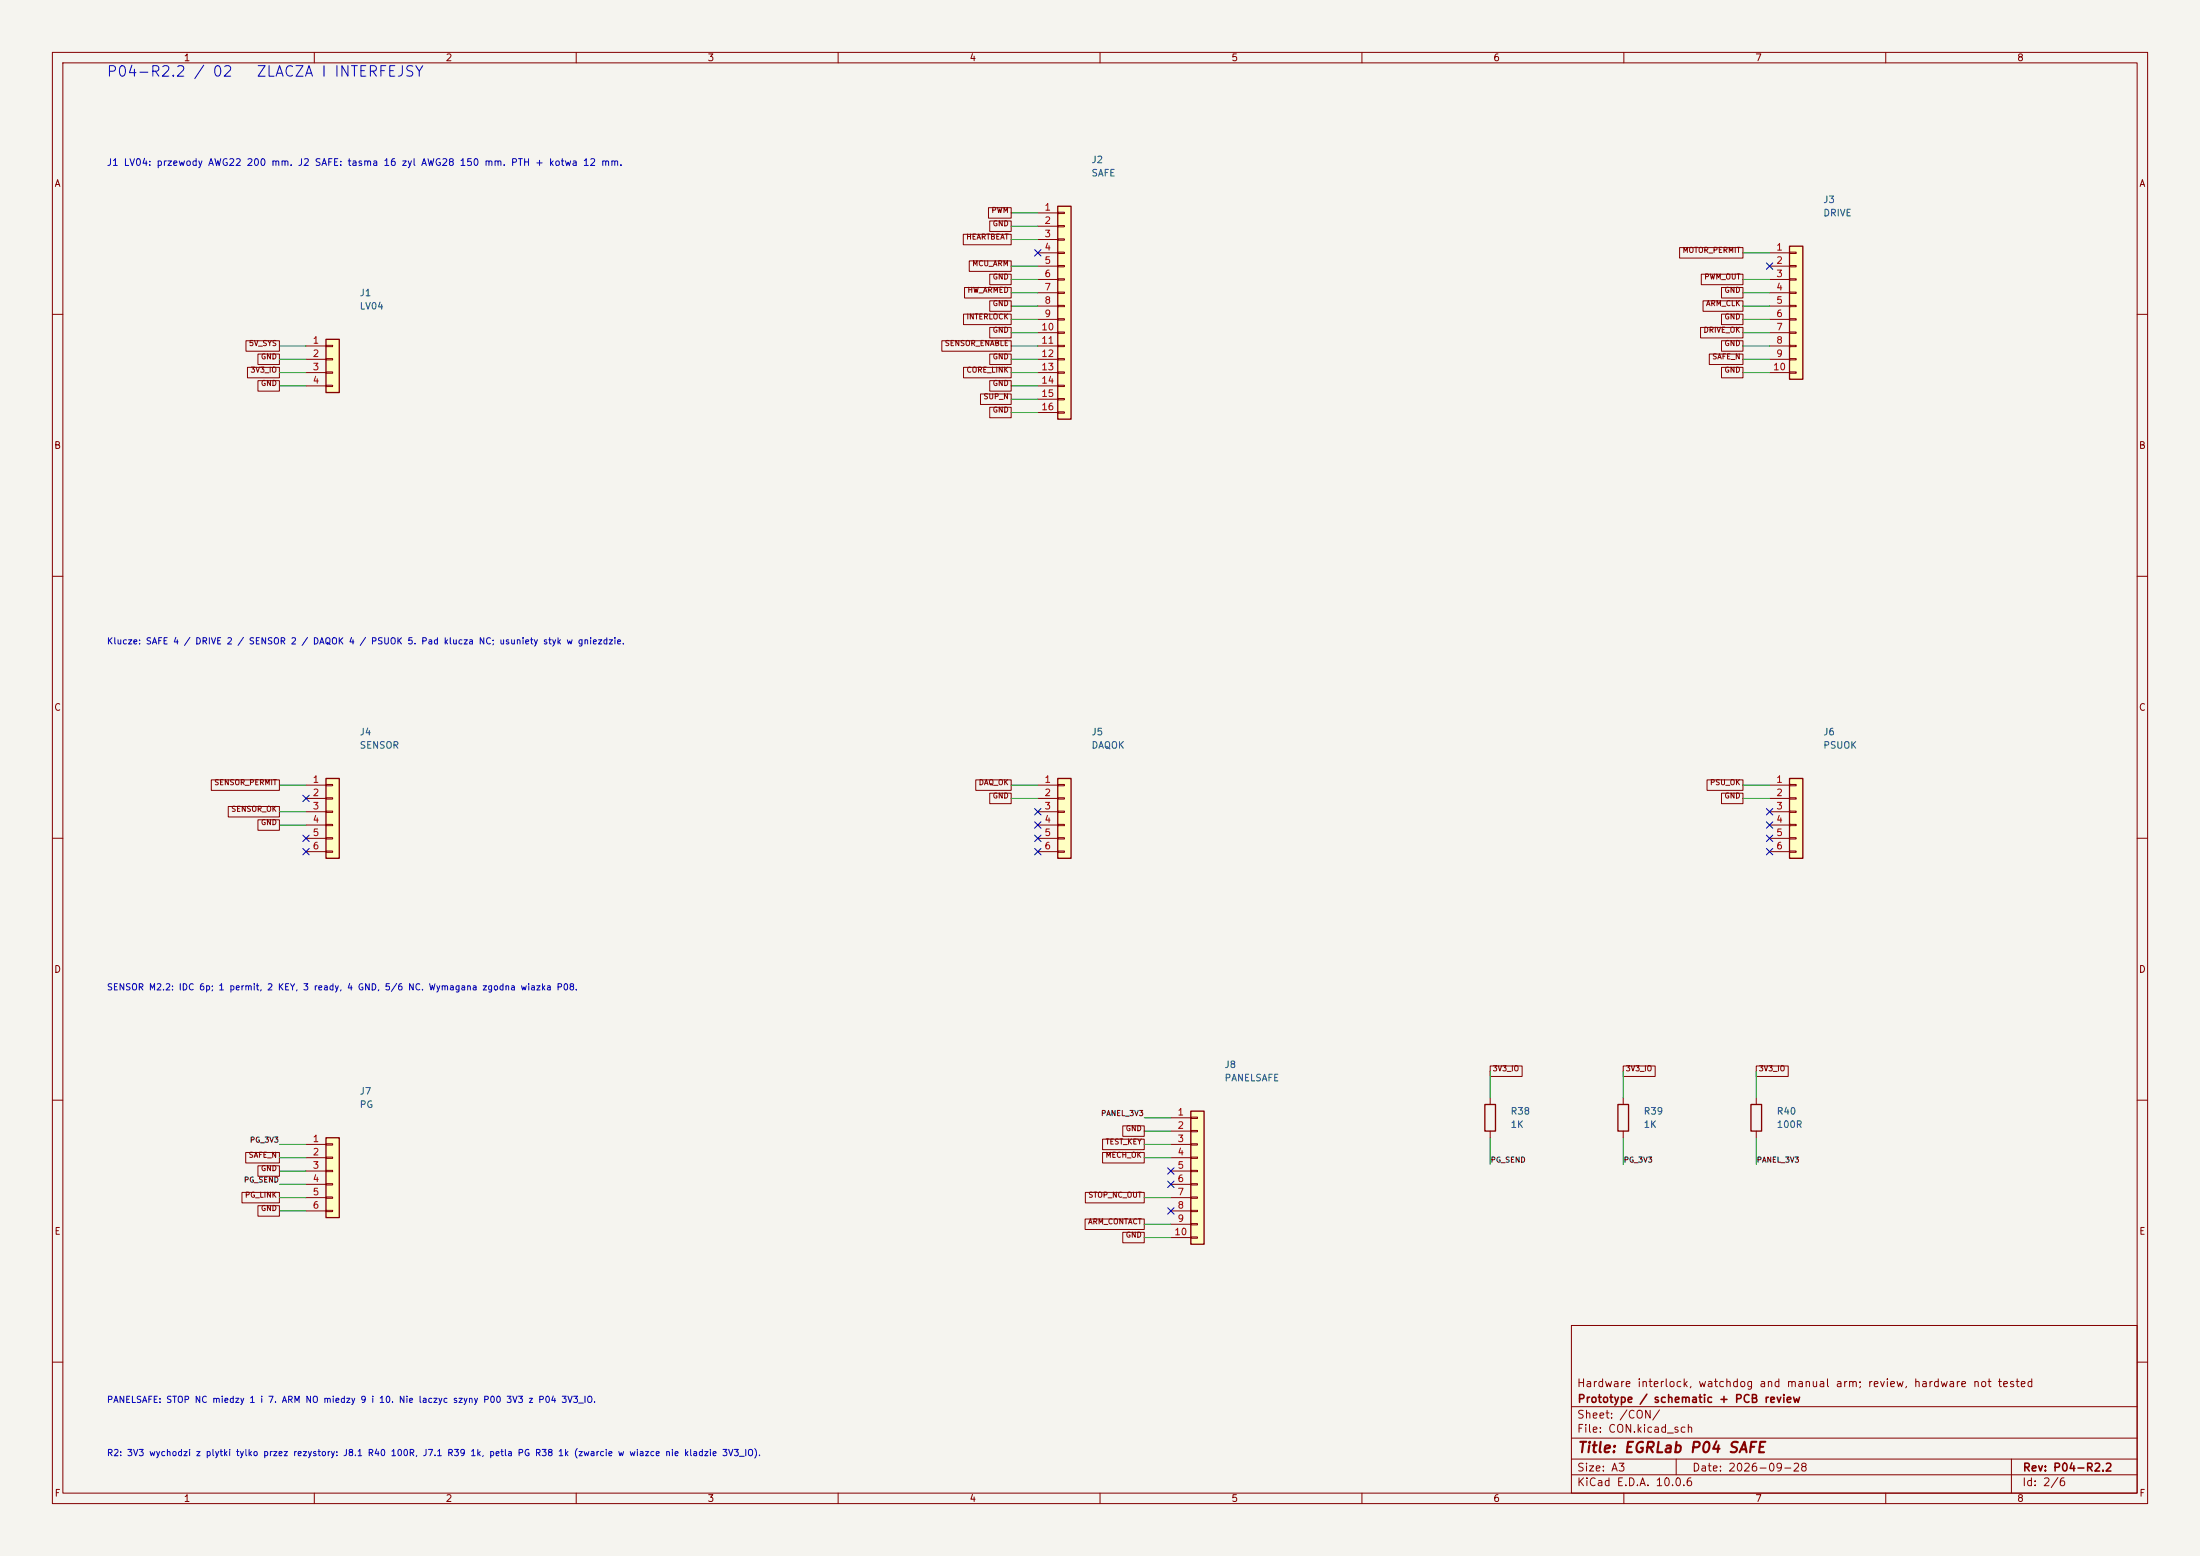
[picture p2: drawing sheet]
(kicad_sch (version 20250114) (generator "eeschema") (paper "A3") (title_block (title "EGRLab P04 SAFE") (date "2026-09-28") (rev "P04-R2.2") (company "Prototype / schematic + PCB review") (comment 1 "Hardware interlock, watchdog and manual arm; review, hardware not tested"))(lib_symbols (symbol "P04:Conn_01x04" (pin_names (offset 1.016) (hide yes)) (exclude_from_sim no) (in_bom yes) (on_board yes) (in_pos_files yes) (duplicate_pin_numbers_are_jumpers no) (symbol "Conn_01x04_1_1" (rectangle (start -1.27 3.81) (end 1.27 -6.35) (stroke (width 0.254) (type default)) (fill (type background))) (rectangle (start -1.27 2.667) (end 0 2.413) (stroke (width 0.1524) (type default)) (fill (type none))) (rectangle (start -1.27 0.127) (end 0 -0.127) (stroke (width 0.1524) (type default)) (fill (type none))) (rectangle (start -1.27 -2.413) (end 0 -2.667) (stroke (width 0.1524) (type default)) (fill (type none))) (rectangle (start -1.27 -4.953) (end 0 -5.207) (stroke (width 0.1524) (type default)) (fill (type none))) (pin passive line (at -5.08 2.54 0) (length 3.81) (name "Pin_1" (effects (font (size 1.27 1.27)))) (number "1" (effects (font (size 1.27 1.27))))) (pin passive line (at -5.08 0 0) (length 3.81) (name "Pin_2" (effects (font (size 1.27 1.27)))) (number "2" (effects (font (size 1.27 1.27))))) (pin passive line (at -5.08 -2.54 0) (length 3.81) (name "Pin_3" (effects (font (size 1.27 1.27)))) (number "3" (effects (font (size 1.27 1.27))))) (pin passive line (at -5.08 -5.08 0) (length 3.81) (name "Pin_4" (effects (font (size 1.27 1.27)))) (number "4" (effects (font (size 1.27 1.27)))))) (embedded_fonts no))(symbol "P04:Conn_01x16" (pin_names (offset 1.016) (hide yes)) (exclude_from_sim no) (in_bom yes) (on_board yes) (in_pos_files yes) (duplicate_pin_numbers_are_jumpers no) (symbol "Conn_01x16_1_1" (rectangle (start -1.27 19.05) (end 1.27 -21.59) (stroke (width 0.254) (type default)) (fill (type background))) (rectangle (start -1.27 17.907) (end 0 17.653) (stroke (width 0.1524) (type default)) (fill (type none))) (rectangle (start -1.27 15.367) (end 0 15.113) (stroke (width 0.1524) (type default)) (fill (type none))) (rectangle (start -1.27 12.827) (end 0 12.573) (stroke (width 0.1524) (type default)) (fill (type none))) (rectangle (start -1.27 10.287) (end 0 10.033) (stroke (width 0.1524) (type default)) (fill (type none))) (rectangle (start -1.27 7.747) (end 0 7.493) (stroke (width 0.1524) (type default)) (fill (type none))) (rectangle (start -1.27 5.207) (end 0 4.953) (stroke (width 0.1524) (type default)) (fill (type none))) (rectangle (start -1.27 2.667) (end 0 2.413) (stroke (width 0.1524) (type default)) (fill (type none))) (rectangle (start -1.27 0.127) (end 0 -0.127) (stroke (width 0.1524) (type default)) (fill (type none))) (rectangle (start -1.27 -2.413) (end 0 -2.667) (stroke (width 0.1524) (type default)) (fill (type none))) (rectangle (start -1.27 -4.953) (end 0 -5.207) (stroke (width 0.1524) (type default)) (fill (type none))) (rectangle (start -1.27 -7.493) (end 0 -7.747) (stroke (width 0.1524) (type default)) (fill (type none))) (rectangle (start -1.27 -10.033) (end 0 -10.287) (stroke (width 0.1524) (type default)) (fill (type none))) (rectangle (start -1.27 -12.573) (end 0 -12.827) (stroke (width 0.1524) (type default)) (fill (type none))) (rectangle (start -1.27 -15.113) (end 0 -15.367) (stroke (width 0.1524) (type default)) (fill (type none))) (rectangle (start -1.27 -17.653) (end 0 -17.907) (stroke (width 0.1524) (type default)) (fill (type none))) (rectangle (start -1.27 -20.193) (end 0 -20.447) (stroke (width 0.1524) (type default)) (fill (type none))) (pin passive line (at -5.08 17.78 0) (length 3.81) (name "Pin_1" (effects (font (size 1.27 1.27)))) (number "1" (effects (font (size 1.27 1.27))))) (pin passive line (at -5.08 15.24 0) (length 3.81) (name "Pin_2" (effects (font (size 1.27 1.27)))) (number "2" (effects (font (size 1.27 1.27))))) (pin passive line (at -5.08 12.7 0) (length 3.81) (name "Pin_3" (effects (font (size 1.27 1.27)))) (number "3" (effects (font (size 1.27 1.27))))) (pin passive line (at -5.08 10.16 0) (length 3.81) (name "Pin_4" (effects (font (size 1.27 1.27)))) (number "4" (effects (font (size 1.27 1.27))))) (pin passive line (at -5.08 7.62 0) (length 3.81) (name "Pin_5" (effects (font (size 1.27 1.27)))) (number "5" (effects (font (size 1.27 1.27))))) (pin passive line (at -5.08 5.08 0) (length 3.81) (name "Pin_6" (effects (font (size 1.27 1.27)))) (number "6" (effects (font (size 1.27 1.27))))) (pin passive line (at -5.08 2.54 0) (length 3.81) (name "Pin_7" (effects (font (size 1.27 1.27)))) (number "7" (effects (font (size 1.27 1.27))))) (pin passive line (at -5.08 0 0) (length 3.81) (name "Pin_8" (effects (font (size 1.27 1.27)))) (number "8" (effects (font (size 1.27 1.27))))) (pin passive line (at -5.08 -2.54 0) (length 3.81) (name "Pin_9" (effects (font (size 1.27 1.27)))) (number "9" (effects (font (size 1.27 1.27))))) (pin passive line (at -5.08 -5.08 0) (length 3.81) (name "Pin_10" (effects (font (size 1.27 1.27)))) (number "10" (effects (font (size 1.27 1.27))))) (pin passive line (at -5.08 -7.62 0) (length 3.81) (name "Pin_11" (effects (font (size 1.27 1.27)))) (number "11" (effects (font (size 1.27 1.27))))) (pin passive line (at -5.08 -10.16 0) (length 3.81) (name "Pin_12" (effects (font (size 1.27 1.27)))) (number "12" (effects (font (size 1.27 1.27))))) (pin passive line (at -5.08 -12.7 0) (length 3.81) (name "Pin_13" (effects (font (size 1.27 1.27)))) (number "13" (effects (font (size 1.27 1.27))))) (pin passive line (at -5.08 -15.24 0) (length 3.81) (name "Pin_14" (effects (font (size 1.27 1.27)))) (number "14" (effects (font (size 1.27 1.27))))) (pin passive line (at -5.08 -17.78 0) (length 3.81) (name "Pin_15" (effects (font (size 1.27 1.27)))) (number "15" (effects (font (size 1.27 1.27))))) (pin passive line (at -5.08 -20.32 0) (length 3.81) (name "Pin_16" (effects (font (size 1.27 1.27)))) (number "16" (effects (font (size 1.27 1.27)))))) (embedded_fonts no))(symbol "P04:Conn_01x10" (pin_names (offset 1.016) (hide yes)) (exclude_from_sim no) (in_bom yes) (on_board yes) (in_pos_files yes) (duplicate_pin_numbers_are_jumpers no) (symbol "Conn_01x10_1_1" (rectangle (start -1.27 11.43) (end 1.27 -13.97) (stroke (width 0.254) (type default)) (fill (type background))) (rectangle (start -1.27 10.287) (end 0 10.033) (stroke (width 0.1524) (type default)) (fill (type none))) (rectangle (start -1.27 7.747) (end 0 7.493) (stroke (width 0.1524) (type default)) (fill (type none))) (rectangle (start -1.27 5.207) (end 0 4.953) (stroke (width 0.1524) (type default)) (fill (type none))) (rectangle (start -1.27 2.667) (end 0 2.413) (stroke (width 0.1524) (type default)) (fill (type none))) (rectangle (start -1.27 0.127) (end 0 -0.127) (stroke (width 0.1524) (type default)) (fill (type none))) (rectangle (start -1.27 -2.413) (end 0 -2.667) (stroke (width 0.1524) (type default)) (fill (type none))) (rectangle (start -1.27 -4.953) (end 0 -5.207) (stroke (width 0.1524) (type default)) (fill (type none))) (rectangle (start -1.27 -7.493) (end 0 -7.747) (stroke (width 0.1524) (type default)) (fill (type none))) (rectangle (start -1.27 -10.033) (end 0 -10.287) (stroke (width 0.1524) (type default)) (fill (type none))) (rectangle (start -1.27 -12.573) (end 0 -12.827) (stroke (width 0.1524) (type default)) (fill (type none))) (pin passive line (at -5.08 10.16 0) (length 3.81) (name "Pin_1" (effects (font (size 1.27 1.27)))) (number "1" (effects (font (size 1.27 1.27))))) (pin passive line (at -5.08 7.62 0) (length 3.81) (name "Pin_2" (effects (font (size 1.27 1.27)))) (number "2" (effects (font (size 1.27 1.27))))) (pin passive line (at -5.08 5.08 0) (length 3.81) (name "Pin_3" (effects (font (size 1.27 1.27)))) (number "3" (effects (font (size 1.27 1.27))))) (pin passive line (at -5.08 2.54 0) (length 3.81) (name "Pin_4" (effects (font (size 1.27 1.27)))) (number "4" (effects (font (size 1.27 1.27))))) (pin passive line (at -5.08 0 0) (length 3.81) (name "Pin_5" (effects (font (size 1.27 1.27)))) (number "5" (effects (font (size 1.27 1.27))))) (pin passive line (at -5.08 -2.54 0) (length 3.81) (name "Pin_6" (effects (font (size 1.27 1.27)))) (number "6" (effects (font (size 1.27 1.27))))) (pin passive line (at -5.08 -5.08 0) (length 3.81) (name "Pin_7" (effects (font (size 1.27 1.27)))) (number "7" (effects (font (size 1.27 1.27))))) (pin passive line (at -5.08 -7.62 0) (length 3.81) (name "Pin_8" (effects (font (size 1.27 1.27)))) (number "8" (effects (font (size 1.27 1.27))))) (pin passive line (at -5.08 -10.16 0) (length 3.81) (name "Pin_9" (effects (font (size 1.27 1.27)))) (number "9" (effects (font (size 1.27 1.27))))) (pin passive line (at -5.08 -12.7 0) (length 3.81) (name "Pin_10" (effects (font (size 1.27 1.27)))) (number "10" (effects (font (size 1.27 1.27)))))) (embedded_fonts no))(symbol "P04:Conn_01x06" (pin_names (offset 1.016) (hide yes)) (exclude_from_sim no) (in_bom yes) (on_board yes) (in_pos_files yes) (duplicate_pin_numbers_are_jumpers no) (symbol "Conn_01x06_1_1" (rectangle (start -1.27 6.35) (end 1.27 -8.89) (stroke (width 0.254) (type default)) (fill (type background))) (rectangle (start -1.27 5.207) (end 0 4.953) (stroke (width 0.1524) (type default)) (fill (type none))) (rectangle (start -1.27 2.667) (end 0 2.413) (stroke (width 0.1524) (type default)) (fill (type none))) (rectangle (start -1.27 0.127) (end 0 -0.127) (stroke (width 0.1524) (type default)) (fill (type none))) (rectangle (start -1.27 -2.413) (end 0 -2.667) (stroke (width 0.1524) (type default)) (fill (type none))) (rectangle (start -1.27 -4.953) (end 0 -5.207) (stroke (width 0.1524) (type default)) (fill (type none))) (rectangle (start -1.27 -7.493) (end 0 -7.747) (stroke (width 0.1524) (type default)) (fill (type none))) (pin passive line (at -5.08 5.08 0) (length 3.81) (name "Pin_1" (effects (font (size 1.27 1.27)))) (number "1" (effects (font (size 1.27 1.27))))) (pin passive line (at -5.08 2.54 0) (length 3.81) (name "Pin_2" (effects (font (size 1.27 1.27)))) (number "2" (effects (font (size 1.27 1.27))))) (pin passive line (at -5.08 0 0) (length 3.81) (name "Pin_3" (effects (font (size 1.27 1.27)))) (number "3" (effects (font (size 1.27 1.27))))) (pin passive line (at -5.08 -2.54 0) (length 3.81) (name "Pin_4" (effects (font (size 1.27 1.27)))) (number "4" (effects (font (size 1.27 1.27))))) (pin passive line (at -5.08 -5.08 0) (length 3.81) (name "Pin_5" (effects (font (size 1.27 1.27)))) (number "5" (effects (font (size 1.27 1.27))))) (pin passive line (at -5.08 -7.62 0) (length 3.81) (name "Pin_6" (effects (font (size 1.27 1.27)))) (number "6" (effects (font (size 1.27 1.27)))))) (embedded_fonts no))(symbol "P04:R" (pin_numbers (hide yes)) (pin_names (offset 0)) (exclude_from_sim no) (in_bom yes) (on_board yes) (in_pos_files yes) (duplicate_pin_numbers_are_jumpers no) (symbol "R_0_1" (rectangle (start -1.016 -2.54) (end 1.016 2.54) (stroke (width 0.254) (type default)) (fill (type none)))) (symbol "R_1_1" (pin passive line (at 0 3.81 270) (length 1.27) (name "" (effects (font (size 1.27 1.27)))) (number "1" (effects (font (size 1.27 1.27))))) (pin passive line (at 0 -3.81 90) (length 1.27) (name "" (effects (font (size 1.27 1.27)))) (number "2" (effects (font (size 1.27 1.27)))))) (embedded_fonts no)))(symbol (lib_id "P04:Conn_01x04") (at 63.5 68.58 0) (unit 1) (in_bom yes) (on_board yes) (dnp no) (property "Reference" "J1" (at 68.58 55.88 0) (effects (font (size 1.27 1.27)) (justify left))) (property "Value" "LV04" (at 68.58 58.42 0) (effects (font (size 1.27 1.27)) (justify left)))(property "Footprint" "P04:PTH_LV04_4p_AWG22" (at 63.5 68.58 0) (effects (font (size 1 1)) hide))(property "MPN" "PCB soldered harness" (at 63.5 68.58 0) (effects (font (size 1 1)) hide))(property "BaselineRef" "J_LV04B" (at 63.5 68.58 0) (effects (font (size 1 1)) hide))(property "Datasheet" "" (at 63.5 68.58 0) (effects (font (size 1 1)) hide))(pin "1")(pin "2")(pin "3")(pin "4"))(symbol (lib_id "P04:Conn_01x16") (at 203.2 58.42 0) (unit 1) (in_bom yes) (on_board yes) (dnp no) (property "Reference" "J2" (at 208.28 30.48 0) (effects (font (size 1.27 1.27)) (justify left))) (property "Value" "SAFE" (at 208.28 33.02 0) (effects (font (size 1.27 1.27)) (justify left)))(property "Footprint" "P04:PTH_SAFE_16p_AWG28" (at 203.2 58.42 0) (effects (font (size 1 1)) hide))(property "MPN" "PCB soldered harness" (at 203.2 58.42 0) (effects (font (size 1 1)) hide))(property "BaselineRef" "J_SAFEB" (at 203.2 58.42 0) (effects (font (size 1 1)) hide))(property "Datasheet" "" (at 203.2 58.42 0) (effects (font (size 1 1)) hide))(pin "1")(pin "2")(pin "3")(pin "4")(pin "5")(pin "6")(pin "7")(pin "8")(pin "9")(pin "10")(pin "11")(pin "12")(pin "13")(pin "14")(pin "15")(pin "16"))(symbol (lib_id "P04:Conn_01x10") (at 342.9 58.42 0) (unit 1) (in_bom yes) (on_board yes) (dnp no) (property "Reference" "J3" (at 347.98 38.1 0) (effects (font (size 1.27 1.27)) (justify left))) (property "Value" "DRIVE" (at 347.98 40.64 0) (effects (font (size 1.27 1.27)) (justify left)))(property "Footprint" "P04:IDC_10p_Wurth_Drill1.2" (at 342.9 58.42 0) (effects (font (size 1 1)) hide))(property "MPN" "61201021621" (at 342.9 58.42 0) (effects (font (size 1 1)) hide))(property "BaselineRef" "J_DRIVEA" (at 342.9 58.42 0) (effects (font (size 1 1)) hide))(property "Datasheet" "https://www.we-online.com/components/products/datasheet/61201021621.pdf" (at 342.9 58.42 0) (effects (font (size 1 1)) hide))(pin "1")(pin "2")(pin "3")(pin "4")(pin "5")(pin "6")(pin "7")(pin "8")(pin "9")(pin "10"))(symbol (lib_id "P04:Conn_01x06") (at 63.5 154.94 0) (unit 1) (in_bom yes) (on_board yes) (dnp no) (property "Reference" "J4" (at 68.58 139.7 0) (effects (font (size 1.27 1.27)) (justify left))) (property "Value" "SENSOR" (at 68.58 142.23999999999998 0) (effects (font (size 1.27 1.27)) (justify left)))(property "Footprint" "P04:IDC_6p_Wurth_Drill1.2" (at 63.5 154.94 0) (effects (font (size 1 1)) hide))(property "MPN" "61200621621" (at 63.5 154.94 0) (effects (font (size 1 1)) hide))(property "BaselineRef" "J_SENSORA" (at 63.5 154.94 0) (effects (font (size 1 1)) hide))(property "Datasheet" "https://www.we-online.com/components/products/datasheet/61200621621.pdf" (at 63.5 154.94 0) (effects (font (size 1 1)) hide))(pin "1")(pin "2")(pin "3")(pin "4")(pin "5")(pin "6"))(symbol (lib_id "P04:Conn_01x06") (at 203.2 154.94 0) (unit 1) (in_bom yes) (on_board yes) (dnp no) (property "Reference" "J5" (at 208.28 139.7 0) (effects (font (size 1.27 1.27)) (justify left))) (property "Value" "DAQOK" (at 208.28 142.23999999999998 0) (effects (font (size 1.27 1.27)) (justify left)))(property "Footprint" "P04:IDC_6p_Wurth_Drill1.2" (at 203.2 154.94 0) (effects (font (size 1 1)) hide))(property "MPN" "61200621621" (at 203.2 154.94 0) (effects (font (size 1 1)) hide))(property "BaselineRef" "J_DAQOKA" (at 203.2 154.94 0) (effects (font (size 1 1)) hide))(property "Datasheet" "https://www.we-online.com/components/products/datasheet/61200621621.pdf" (at 203.2 154.94 0) (effects (font (size 1 1)) hide))(pin "1")(pin "2")(pin "3")(pin "4")(pin "5")(pin "6"))(symbol (lib_id "P04:Conn_01x06") (at 342.9 154.94 0) (unit 1) (in_bom yes) (on_board yes) (dnp no) (property "Reference" "J6" (at 347.98 139.7 0) (effects (font (size 1.27 1.27)) (justify left))) (property "Value" "PSUOK" (at 347.98 142.23999999999998 0) (effects (font (size 1.27 1.27)) (justify left)))(property "Footprint" "P04:IDC_6p_Wurth_Drill1.2" (at 342.9 154.94 0) (effects (font (size 1 1)) hide))(property "MPN" "61200621621" (at 342.9 154.94 0) (effects (font (size 1 1)) hide))(property "BaselineRef" "J_PSUOKA" (at 342.9 154.94 0) (effects (font (size 1 1)) hide))(property "Datasheet" "https://www.we-online.com/components/products/datasheet/61200621621.pdf" (at 342.9 154.94 0) (effects (font (size 1 1)) hide))(pin "1")(pin "2")(pin "3")(pin "4")(pin "5")(pin "6"))(symbol (lib_id "P04:Conn_01x06") (at 63.5 223.52 0) (unit 1) (in_bom yes) (on_board yes) (dnp no) (property "Reference" "J7" (at 68.58 208.28 0) (effects (font (size 1.27 1.27)) (justify left))) (property "Value" "PG" (at 68.58 210.82 0) (effects (font (size 1.27 1.27)) (justify left)))(property "Footprint" "Connector_Molex:Molex_Mini-Fit_Jr_5566-06A2_2x03_P4.20mm_Vertical" (at 63.5 223.52 0) (effects (font (size 1 1)) hide))(property "MPN" "39-29-9069" (at 63.5 223.52 0) (effects (font (size 1 1)) hide))(property "BaselineRef" "J_PGA" (at 63.5 223.52 0) (effects (font (size 1 1)) hide))(property "Datasheet" "https://www.molex.com/en-us/products/part-detail/39299069" (at 63.5 223.52 0) (effects (font (size 1 1)) hide))(pin "1")(pin "2")(pin "3")(pin "4")(pin "5")(pin "6"))(symbol (lib_id "P04:Conn_01x10") (at 228.6 223.52 0) (unit 1) (in_bom yes) (on_board yes) (dnp no) (property "Reference" "J8" (at 233.68 203.2 0) (effects (font (size 1.27 1.27)) (justify left))) (property "Value" "PANELSAFE" (at 233.68 205.73999999999998 0) (effects (font (size 1.27 1.27)) (justify left)))(property "Footprint" "Connector_Molex:Molex_Mini-Fit_Jr_5566-10A2_2x05_P4.20mm_Vertical" (at 228.6 223.52 0) (effects (font (size 1 1)) hide))(property "MPN" "39-29-9109" (at 228.6 223.52 0) (effects (font (size 1 1)) hide))(property "BaselineRef" "J_PANELSAFEA" (at 228.6 223.52 0) (effects (font (size 1 1)) hide))(property "Datasheet" "https://www.molex.com/en-us/products/part-detail/39299109" (at 228.6 223.52 0) (effects (font (size 1 1)) hide))(pin "1")(pin "2")(pin "3")(pin "4")(pin "5")(pin "6")(pin "7")(pin "8")(pin "9")(pin "10"))(symbol (lib_id "P04:R") (at 284.48 213.36 0) (unit 1) (in_bom yes) (on_board yes) (dnp no) (property "Reference" "R38" (at 288.29 212.09 0) (effects (font (size 1.27 1.27)) (justify left))) (property "Value" "1K" (at 288.29 214.63 0) (effects (font (size 1.27 1.27)) (justify left)))(property "Footprint" "Resistor_THT:R_Axial_DIN0207_L6.3mm_D2.5mm_P10.16mm_Horizontal" (at 284.48 213.36 0) (effects (font (size 1 1)) hide))(property "MPN" "MFR-25FRF52-1K" (at 284.48 213.36 0) (effects (font (size 1 1)) hide))(property "BaselineRef" "W_SEND" (at 284.48 213.36 0) (effects (font (size 1 1)) hide))(property "Datasheet" "https://yageogroup.com/content/Resource%20Library/Datasheet/YAGEO-MFR_DATASHEET.pdf" (at 284.48 213.36 0) (effects (font (size 1 1)) hide))(pin "1")(pin "2"))(symbol (lib_id "P04:R") (at 309.88 213.36 0) (unit 1) (in_bom yes) (on_board yes) (dnp no) (property "Reference" "R39" (at 313.69 212.09 0) (effects (font (size 1.27 1.27)) (justify left))) (property "Value" "1K" (at 313.69 214.63 0) (effects (font (size 1.27 1.27)) (justify left)))(property "Footprint" "Resistor_THT:R_Axial_DIN0207_L6.3mm_D2.5mm_P10.16mm_Horizontal" (at 309.88 213.36 0) (effects (font (size 1 1)) hide))(property "MPN" "MFR-25FRF52-1K" (at 309.88 213.36 0) (effects (font (size 1 1)) hide))(property "BaselineRef" "ADDED_PG_3V3_LIMIT" (at 309.88 213.36 0) (effects (font (size 1 1)) hide))(property "Datasheet" "https://yageogroup.com/content/Resource%20Library/Datasheet/YAGEO-MFR_DATASHEET.pdf" (at 309.88 213.36 0) (effects (font (size 1 1)) hide))(pin "1")(pin "2"))(symbol (lib_id "P04:R") (at 335.28 213.36 0) (unit 1) (in_bom yes) (on_board yes) (dnp no) (property "Reference" "R40" (at 339.09 212.09 0) (effects (font (size 1.27 1.27)) (justify left))) (property "Value" "100R" (at 339.09 214.63 0) (effects (font (size 1.27 1.27)) (justify left)))(property "Footprint" "Resistor_THT:R_Axial_DIN0207_L6.3mm_D2.5mm_P10.16mm_Horizontal" (at 335.28 213.36 0) (effects (font (size 1 1)) hide))(property "MPN" "MFR-25FRF52-100R" (at 335.28 213.36 0) (effects (font (size 1 1)) hide))(property "BaselineRef" "ADDED_PANEL_3V3_LIMIT" (at 335.28 213.36 0) (effects (font (size 1 1)) hide))(property "Datasheet" "https://yageogroup.com/content/Resource%20Library/Datasheet/YAGEO-MFR_DATASHEET.pdf" (at 335.28 213.36 0) (effects (font (size 1 1)) hide))(pin "1")(pin "2"))(text "J1 LV04: przewody AWG22 200 mm. J2 SAFE: tasma 16 zyl AWG28 150 mm. PTH + kotwa 12 mm." (at 20.32 30.48 0) (effects (font (size 1.3 1.3)) (justify left top)))(text "Klucze: SAFE 4 / DRIVE 2 / SENSOR 2 / DAQOK 4 / PSUOK 5. Pad klucza NC; usuniety styk w gniezdzie." (at 20.32 121.92 0) (effects (font (size 1.2 1.2)) (justify left top)))(text "SENSOR M2.2: IDC 6p; 1 permit, 2 KEY, 3 ready, 4 GND, 5/6 NC. Wymagana zgodna wiazka P08." (at 20.32 187.96 0) (effects (font (size 1.2 1.2)) (justify left top)))(text "PANELSAFE: STOP NC miedzy 1 i 7. ARM NO miedzy 9 i 10. Nie laczyc szyny P00 3V3 z P04 3V3_IO." (at 20.32 266.7 0) (effects (font (size 1.2 1.2)) (justify left top)))(text "R2: 3V3 wychodzi z plytki tylko przez rezystory: J8.1 R40 100R, J7.1 R39 1k, petla PG R38 1k (zwarcie w wiazce nie kladzie 3V3_IO)." (at 20.32 276.86 0) (effects (font (size 1.2 1.2)) (justify left top)))(text "P04-R2.2 / 02   ZLACZA I INTERFEJSY" (at 20.32 12.7 0) (effects (font (size 2 2)) (justify left top)))(wire (pts (xy 58.42 66.04) (xy 53.34 66.04)) (stroke (width 0) (type default)))(global_label "5V_SYS" (shape passive) (at 53.34 66.04 0) (effects (font (size 1 1)) (justify right bottom)))(wire (pts (xy 58.42 68.58) (xy 53.34 68.58)) (stroke (width 0) (type default)))(global_label "GND" (shape passive) (at 53.34 68.58 0) (effects (font (size 1 1)) (justify right bottom)))(wire (pts (xy 58.42 71.12) (xy 53.34 71.12)) (stroke (width 0) (type default)))(global_label "3V3_IO" (shape passive) (at 53.34 71.12 0) (effects (font (size 1 1)) (justify right bottom)))(wire (pts (xy 58.42 73.66) (xy 53.34 73.66)) (stroke (width 0) (type default)))(global_label "GND" (shape passive) (at 53.34 73.66 0) (effects (font (size 1 1)) (justify right bottom)))(wire (pts (xy 198.12 40.64) (xy 193.04 40.64)) (stroke (width 0) (type default)))(global_label "PWM" (shape passive) (at 193.04 40.64 0) (effects (font (size 1 1)) (justify right bottom)))(wire (pts (xy 198.12 43.18) (xy 193.04 43.18)) (stroke (width 0) (type default)))(global_label "GND" (shape passive) (at 193.04 43.18 0) (effects (font (size 1 1)) (justify right bottom)))(wire (pts (xy 198.12 45.72) (xy 193.04 45.72)) (stroke (width 0) (type default)))(global_label "HEARTBEAT" (shape passive) (at 193.04 45.72 0) (effects (font (size 1 1)) (justify right bottom)))(no_connect (at 198.12 48.26))(wire (pts (xy 198.12 50.8) (xy 193.04 50.8)) (stroke (width 0) (type default)))(global_label "MCU_ARM" (shape passive) (at 193.04 50.8 0) (effects (font (size 1 1)) (justify right bottom)))(wire (pts (xy 198.12 53.34) (xy 193.04 53.34)) (stroke (width 0) (type default)))(global_label "GND" (shape passive) (at 193.04 53.34 0) (effects (font (size 1 1)) (justify right bottom)))(wire (pts (xy 198.12 55.88) (xy 193.04 55.88)) (stroke (width 0) (type default)))(global_label "HW_ARMED" (shape passive) (at 193.04 55.88 0) (effects (font (size 1 1)) (justify right bottom)))(wire (pts (xy 198.12 58.42) (xy 193.04 58.42)) (stroke (width 0) (type default)))(global_label "GND" (shape passive) (at 193.04 58.42 0) (effects (font (size 1 1)) (justify right bottom)))(wire (pts (xy 198.12 60.96) (xy 193.04 60.96)) (stroke (width 0) (type default)))(global_label "INTERLOCK" (shape passive) (at 193.04 60.96 0) (effects (font (size 1 1)) (justify right bottom)))(wire (pts (xy 198.12 63.5) (xy 193.04 63.5)) (stroke (width 0) (type default)))(global_label "GND" (shape passive) (at 193.04 63.5 0) (effects (font (size 1 1)) (justify right bottom)))(wire (pts (xy 198.12 66.04) (xy 193.04 66.04)) (stroke (width 0) (type default)))(global_label "SENSOR_ENABLE" (shape passive) (at 193.04 66.04 0) (effects (font (size 1 1)) (justify right bottom)))(wire (pts (xy 198.12 68.58) (xy 193.04 68.58)) (stroke (width 0) (type default)))(global_label "GND" (shape passive) (at 193.04 68.58 0) (effects (font (size 1 1)) (justify right bottom)))(wire (pts (xy 198.12 71.12) (xy 193.04 71.12)) (stroke (width 0) (type default)))(global_label "CORE_LINK" (shape passive) (at 193.04 71.12 0) (effects (font (size 1 1)) (justify right bottom)))(wire (pts (xy 198.12 73.66) (xy 193.04 73.66)) (stroke (width 0) (type default)))(global_label "GND" (shape passive) (at 193.04 73.66 0) (effects (font (size 1 1)) (justify right bottom)))(wire (pts (xy 198.12 76.2) (xy 193.04 76.2)) (stroke (width 0) (type default)))(global_label "SUP_N" (shape passive) (at 193.04 76.2 0) (effects (font (size 1 1)) (justify right bottom)))(wire (pts (xy 198.12 78.74) (xy 193.04 78.74)) (stroke (width 0) (type default)))(global_label "GND" (shape passive) (at 193.04 78.74 0) (effects (font (size 1 1)) (justify right bottom)))(wire (pts (xy 337.82 48.26) (xy 332.74 48.26)) (stroke (width 0) (type default)))(global_label "MOTOR_PERMIT" (shape passive) (at 332.74 48.26 0) (effects (font (size 1 1)) (justify right bottom)))(no_connect (at 337.82 50.8))(wire (pts (xy 337.82 53.34) (xy 332.74 53.34)) (stroke (width 0) (type default)))(global_label "PWM_OUT" (shape passive) (at 332.74 53.34 0) (effects (font (size 1 1)) (justify right bottom)))(wire (pts (xy 337.82 55.88) (xy 332.74 55.88)) (stroke (width 0) (type default)))(global_label "GND" (shape passive) (at 332.74 55.88 0) (effects (font (size 1 1)) (justify right bottom)))(wire (pts (xy 337.82 58.42) (xy 332.74 58.42)) (stroke (width 0) (type default)))(global_label "ARM_CLK" (shape passive) (at 332.74 58.42 0) (effects (font (size 1 1)) (justify right bottom)))(wire (pts (xy 337.82 60.96) (xy 332.74 60.96)) (stroke (width 0) (type default)))(global_label "GND" (shape passive) (at 332.74 60.96 0) (effects (font (size 1 1)) (justify right bottom)))(wire (pts (xy 337.82 63.5) (xy 332.74 63.5)) (stroke (width 0) (type default)))(global_label "DRIVE_OK" (shape passive) (at 332.74 63.5 0) (effects (font (size 1 1)) (justify right bottom)))(wire (pts (xy 337.82 66.04) (xy 332.74 66.04)) (stroke (width 0) (type default)))(global_label "GND" (shape passive) (at 332.74 66.04 0) (effects (font (size 1 1)) (justify right bottom)))(wire (pts (xy 337.82 68.58) (xy 332.74 68.58)) (stroke (width 0) (type default)))(global_label "SAFE_N" (shape passive) (at 332.74 68.58 0) (effects (font (size 1 1)) (justify right bottom)))(wire (pts (xy 337.82 71.12) (xy 332.74 71.12)) (stroke (width 0) (type default)))(global_label "GND" (shape passive) (at 332.74 71.12 0) (effects (font (size 1 1)) (justify right bottom)))(wire (pts (xy 58.42 149.86) (xy 53.34 149.86)) (stroke (width 0) (type default)))(global_label "SENSOR_PERMIT" (shape passive) (at 53.34 149.86 0) (effects (font (size 1 1)) (justify right bottom)))(no_connect (at 58.42 152.4))(wire (pts (xy 58.42 154.94) (xy 53.34 154.94)) (stroke (width 0) (type default)))(global_label "SENSOR_OK" (shape passive) (at 53.34 154.94 0) (effects (font (size 1 1)) (justify right bottom)))(wire (pts (xy 58.42 157.48) (xy 53.34 157.48)) (stroke (width 0) (type default)))(global_label "GND" (shape passive) (at 53.34 157.48 0) (effects (font (size 1 1)) (justify right bottom)))(no_connect (at 58.42 160.02))(no_connect (at 58.42 162.56))(wire (pts (xy 198.12 149.86) (xy 193.04 149.86)) (stroke (width 0) (type default)))(global_label "DAQ_OK" (shape passive) (at 193.04 149.86 0) (effects (font (size 1 1)) (justify right bottom)))(wire (pts (xy 198.12 152.4) (xy 193.04 152.4)) (stroke (width 0) (type default)))(global_label "GND" (shape passive) (at 193.04 152.4 0) (effects (font (size 1 1)) (justify right bottom)))(no_connect (at 198.12 154.94))(no_connect (at 198.12 157.48))(no_connect (at 198.12 160.02))(no_connect (at 198.12 162.56))(wire (pts (xy 337.82 149.86) (xy 332.74 149.86)) (stroke (width 0) (type default)))(global_label "PSU_OK" (shape passive) (at 332.74 149.86 0) (effects (font (size 1 1)) (justify right bottom)))(wire (pts (xy 337.82 152.4) (xy 332.74 152.4)) (stroke (width 0) (type default)))(global_label "GND" (shape passive) (at 332.74 152.4 0) (effects (font (size 1 1)) (justify right bottom)))(no_connect (at 337.82 154.94))(no_connect (at 337.82 157.48))(no_connect (at 337.82 160.02))(no_connect (at 337.82 162.56))(wire (pts (xy 58.42 218.44) (xy 53.34 218.44)) (stroke (width 0) (type default)))(label "PG_3V3"  (at 53.34 218.44 0) (effects (font (size 1 1)) (justify right bottom)))(wire (pts (xy 58.42 220.98) (xy 53.34 220.98)) (stroke (width 0) (type default)))(global_label "SAFE_N" (shape passive) (at 53.34 220.98 0) (effects (font (size 1 1)) (justify right bottom)))(wire (pts (xy 58.42 223.52) (xy 53.34 223.52)) (stroke (width 0) (type default)))(global_label "GND" (shape passive) (at 53.34 223.52 0) (effects (font (size 1 1)) (justify right bottom)))(wire (pts (xy 58.42 226.06) (xy 53.34 226.06)) (stroke (width 0) (type default)))(label "PG_SEND"  (at 53.34 226.06 0) (effects (font (size 1 1)) (justify right bottom)))(wire (pts (xy 58.42 228.6) (xy 53.34 228.6)) (stroke (width 0) (type default)))(global_label "PG_LINK" (shape passive) (at 53.34 228.6 0) (effects (font (size 1 1)) (justify right bottom)))(wire (pts (xy 58.42 231.14) (xy 53.34 231.14)) (stroke (width 0) (type default)))(global_label "GND" (shape passive) (at 53.34 231.14 0) (effects (font (size 1 1)) (justify right bottom)))(wire (pts (xy 223.52 213.36) (xy 218.44 213.36)) (stroke (width 0) (type default)))(label "PANEL_3V3"  (at 218.44 213.36 0) (effects (font (size 1 1)) (justify right bottom)))(wire (pts (xy 223.52 215.9) (xy 218.44 215.9)) (stroke (width 0) (type default)))(global_label "GND" (shape passive) (at 218.44 215.9 0) (effects (font (size 1 1)) (justify right bottom)))(wire (pts (xy 223.52 218.44) (xy 218.44 218.44)) (stroke (width 0) (type default)))(global_label "TEST_KEY" (shape passive) (at 218.44 218.44 0) (effects (font (size 1 1)) (justify right bottom)))(wire (pts (xy 223.52 220.98) (xy 218.44 220.98)) (stroke (width 0) (type default)))(global_label "MECH_OK" (shape passive) (at 218.44 220.98 0) (effects (font (size 1 1)) (justify right bottom)))(no_connect (at 223.52 223.52))(no_connect (at 223.52 226.06))(wire (pts (xy 223.52 228.6) (xy 218.44 228.6)) (stroke (width 0) (type default)))(global_label "STOP_NC_OUT" (shape passive) (at 218.44 228.6 0) (effects (font (size 1 1)) (justify right bottom)))(no_connect (at 223.52 231.14))(wire (pts (xy 223.52 233.68) (xy 218.44 233.68)) (stroke (width 0) (type default)))(global_label "ARM_CONTACT" (shape passive) (at 218.44 233.68 0) (effects (font (size 1 1)) (justify right bottom)))(wire (pts (xy 223.52 236.22) (xy 218.44 236.22)) (stroke (width 0) (type default)))(global_label "GND" (shape passive) (at 218.44 236.22 0) (effects (font (size 1 1)) (justify right bottom)))(wire (pts (xy 284.48 209.55) (xy 284.48 204.47)) (stroke (width 0) (type default)))(global_label "3V3_IO" (shape passive) (at 284.48 204.47 0) (effects (font (size 1 1)) (justify left bottom)))(wire (pts (xy 284.48 217.17) (xy 284.48 222.25)) (stroke (width 0) (type default)))(label "PG_SEND"  (at 284.48 222.25 0) (effects (font (size 1 1)) (justify left bottom)))(wire (pts (xy 309.88 209.55) (xy 309.88 204.47)) (stroke (width 0) (type default)))(global_label "3V3_IO" (shape passive) (at 309.88 204.47 0) (effects (font (size 1 1)) (justify left bottom)))(wire (pts (xy 309.88 217.17) (xy 309.88 222.25)) (stroke (width 0) (type default)))(label "PG_3V3"  (at 309.88 222.25 0) (effects (font (size 1 1)) (justify left bottom)))(wire (pts (xy 335.28 209.55) (xy 335.28 204.47)) (stroke (width 0) (type default)))(global_label "3V3_IO" (shape passive) (at 335.28 204.47 0) (effects (font (size 1 1)) (justify left bottom)))(wire (pts (xy 335.28 217.17) (xy 335.28 222.25)) (stroke (width 0) (type default)))(label "PANEL_3V3"  (at 335.28 222.25 0) (effects (font (size 1 1)) (justify left bottom))))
